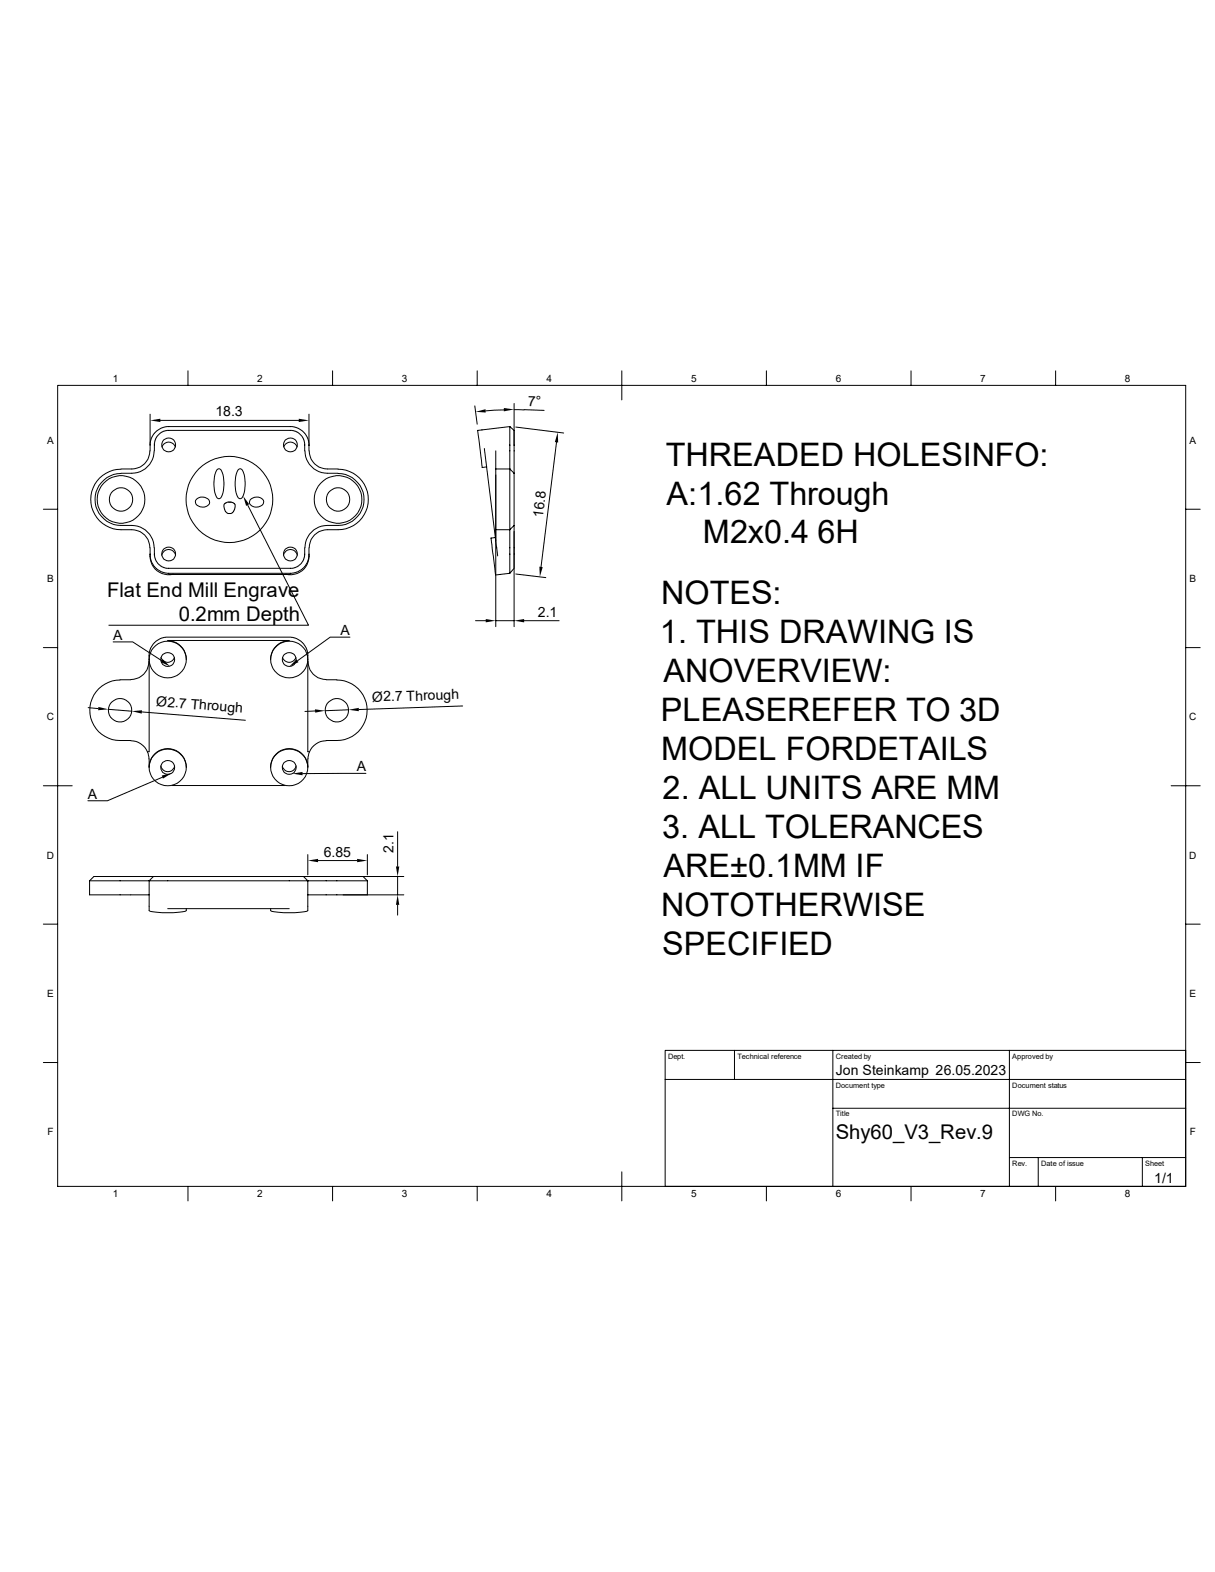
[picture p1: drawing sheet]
<svg xmlns="http://www.w3.org/2000/svg" width="216mm" height="279mm" viewBox="0 0 216 279" stroke-linecap="round" stroke-linejoin="round" font-family="sans-serif">
<g fill="none" stroke="#000" stroke-width=".18">
<path d="M10.2 68.5h200.5v142.4h-200.5zM26.7 73.6v6.5M26.7 79.1l.1-1.1 .5-.9 .6-.5 .8-.5 .9-.3h22.4l.9 .3 .8 .5 .5 .5 .5 .9 .2 1.1M28.5 74.7h24.6M28.8 79.4a1.25 1.25 0 0 1 1.2-.8 1.25 1.25 0 0 1 1.2 .8M33.4 65.9v2.6M50.4 79.4a1.25 1.25 0 0 1 1.2-.8 1.25 1.25 0 0 1 1.2 .8M54.9 73.6v6.5M59.1 65.9v2.6M84.4 72.1l.4 3.3M84.8 65.9v2.6M86.1 79.7l2 16.4"/>
<path d="M89.6 72.9l-3.3 .1M90.6 75.8v7.6M90.6 75.8l.8 .7v2.6M90.6 75.8l-5.7 .7 .8 6.6 .8-.1M91.4 71.7v12.4M91.4 72.8l1.7 .1M91.7 75.9l8.5 1.1M93.1 72.8l3.6 .1M98.9 78.6l-2.8 22.2M110.5 65.9v5.2M136.2 65.9v2.6M161.9 65.9v2.6"/>
<path d="M187.6 65.9v2.6M7.7 90.5h2.5M21.5 84.2a4.6 4.6 0 0 0-4.6 4.6 4.6 4.6 0 0 0 4.6 4.6 6.4 6.4 0 0 1 3.9 .5 4 4 0 0 1 2 3.5M21.5 83.4a5.4 5.4 0 0 0-5.4 5.4 5.4 5.4 0 0 0 5.4 5.3 5.2 5.2 0 0 1 3.8 .7 3 3 0 0 1 1.3 2.6M26.6 80.1a3.2 3.2 0 0 1-3.2 3.3h-1.9M26.7 98.6l.2 1.3 .5 .8 1.1 .9 1.2 .3h22.2l1.1-.3 1.2-.9 .5-.8 .2-1.3M26.7 97.4a4.2 4.2 0 0 0 1.2 4.1 3.6 3.6 0 0 0 2.9 .6M27.4 80.1a4 4 0 0 1-4 4h-1.9M27.4 97.4v1.3l.4 1.1 .8 .8 .9 .4h22.5l1-.4 .8-.8 .3-1.1v-1.3M27.4 80.1v-1.3l.4-1.1 .9-.9 1-.3h22.2l1 .3 .9 .9 .3 1.1v1.3M28.7 98.7a1.25 1.25 0 0 1 1.3-1 1.25 1.25 0 0 1 1.2 1M34.9 88.7a1.39 1.39 0 0 1 2.4 .6 1.38 1.38 0 0 1-1.3 .9 1.38 1.38 0 0 1-1.2-.8v-.5z"/>
<path d="M38.6 83.5a.46 .46 0 0 1 .4-.2 .46 .46 0 0 1 .4 .4 6.1 6.1 0 0 1-.2 4.8 .46 .46 0 0 1-.4 .1 .46 .46 0 0 1-.4-.3 6.1 6.1 0 0 1 .2-4.8zM39.9 89.5l.5-.3h.7l.6 .3v1l-.3 .6-.4 .2a1.14 1.14 0 0 1-1.2-1.4zM42.3 83.5a.46 .46 0 0 1 .5-.2 .46 .46 0 0 1 .3 .4 6.1 6.1 0 0 1-.1 4.8 .46 .46 0 0 1-.5 .1 .46 .46 0 0 1-.3-.3 6.1 6.1 0 0 1 .1-4.8zM44 89.8l10.8 21.3h-35.5M44.4 88.9a1.42 1.42 0 0 1 2.5 .3 1.39 1.39 0 0 1-1.2 .9 1.39 1.39 0 0 1-1.3-.6zM50.4 98.7a1.25 1.25 0 0 1 1.2-1 1.25 1.25 0 0 1 1.2 1M54.2 80.1a4 4 0 0 0 4 4h1.9M54.9 97.4a4.2 4.2 0 0 1-1.3 4.1 3.6 3.6 0 0 1-2.8 .6M54.9 80.1a3.2 3.2 0 0 0 3.3 3.3h1.9M60.1 83.4a5.4 5.4 0 0 1 5.3 5.4 5.4 5.4 0 0 1-5.3 5.3 5.2 5.2 0 0 0-3.8 .7 3 3 0 0 0-1.4 2.6M60.1 84.2a4.6 4.6 0 0 1 4.6 4.6 4.6 4.6 0 0 1-4.6 4.6 6.4 6.4 0 0 0-3.9 .5 4 4 0 0 0-2 3.5M88 95.5l-.8 .2 .9 6.5 2.5-.3"/>
<path d="M88.1 94.1v2l.3 2.7M88.1 80.1v3.3M88.1 84.4v27M90.6 83.4v18.5l.8-.9v-2.5M90.6 83.4h-2.5v10.7M90.6 83.4l.8 .7M91.4 84.1v9.3l-.8 .7h-2.5M91.4 93.4v4M91.4 94.4v17M210.7 90.5h2.6M7.7 115.1h2.5M20.1 114.1h3.5l5.1 3.3"/>
<path d="M26.5 117.6a3.2 3.2 0 0 1-3.3 3.2M28.6 116.9a1.25 1.25 0 0 0 1.2 .8 1.25 1.25 0 0 0 1.2-.8M29.8 113.8h21.6M29.8 113.9a3.3 3.3 0 0 1 3.3 3.3M30 102.1h21.6M50.2 116.9a1.25 1.25 0 0 0 1.2 .8 1.25 1.25 0 0 0 1.2-.8M51.4 113.9a3.3 3.3 0 0 0-3.3 3.3M54.7 117.6a3.2 3.2 0 0 0 3.3 3.2M62.2 113.2h-3.5l-5.8 4.2M84.5 110.3h1.8M88.1 110.3h3.3M91.7 102l5.3 .7"/>
<path d="M93.1 110.3h6.3M210.7 115.1h2.6M7.7 139.7h5.1M15.7 125.8l1.7 .1M19.3 126.1l4.1 .3M21.3 120.9a5.4 5.4 0 0 0-5.3 5.3 5.4 5.4 0 0 0 5.3 5.4h1.9M21.3 120.8h1.9M23.2 131.7a3.2 3.2 0 0 1 3.3 3.2M25.2 126.5l18.4 1.5M26.2 133.6h.3v-17.5l.3-.9 .6-1 1.1-.7 1-.3h22.2l1 .3 .8 .5 .9 1.1 .3 1v17.5h.2M26.5 134.9v1.5M26.5 136.3a3.3 3.3 0 0 1 3.3-3.2 3.3 3.3 0 0 1 3.3 3.3"/>
<path d="M28.6 136.1a1.25 1.25 0 0 0 1.2 1.1 1.25 1.25 0 0 0 1.2-1.1M28.9 138.1l-9.8 4.2h-3.5M30.6 139.6h20M50.2 136.1a1.25 1.25 0 0 0 1.2 1.1 1.25 1.25 0 0 0 1.2-1.1M54.7 134.9v1.5M54.7 136.3a3.3 3.3 0 0 0-3.3-3.2 3.3 3.3 0 0 0-3.3 3.3M56 126.4h-1.8M58 120.8h1.9M58 131.7a3.2 3.2 0 0 0-3.3 3.2M59.9 120.9a5.4 5.4 0 0 1 5.3 5.3 5.4 5.4 0 0 1-5.3 5.4h-1.9M61.9 126.2l-4.1 .1M65 137.5h-11.2"/>
<path d="M82.2 125.5l-18.4 .6M208.1 139.7h5.2M15.9 156.5h10.6M15.9 156.5v2.5h10.6M26.5 156.5v5.3a14.5 14.5 0 0 0 6.6 0v-.3M26.5 156.5h28.2M26.5 156.5h.1M27.3 155.8h-10.6l-.8 .7M27.3 155.8h26.6M27.3 155.8l-.8 .7M53.9 155.8l.8 .7h10.6M53.9 155.8h10.6l.8 .7"/>
<path d="M54.7 156.5v5.3a14.5 14.5 0 0 1-6.6 0v-.3M54.7 151.9v3.6M54.7 156.5h.1M56.5 153h7M61 155.8h10.8M61 159h10.8M65.3 156.5v2.5h-10.6M65.3 151.9v3.6M70.7 147.8v6.2M70.7 155.8v3.2M7.7 164.3h2.5M29.8 161.5h21.6"/>
<path d="M70.7 160.8v1.8M210.7 164.3h2.6M7.7 188.8h2.5M118.2 191.9h92.5M130.5 186.7v5.2M148 197h62.7M148 186.7v24.2M179.4 186.7v24.2M210.7 188.8h2.6M210.7 186.7h-92.5v24.2M33.4 210.9v2.5M59.1 210.9v2.5"/>
<path d="M84.8 210.9v2.5M110.5 208.3v5.1M136.2 210.9v2.5M161.9 210.9v2.5M179.4 205.7h31.3M184.5 205.7v5.2M187.6 210.9v2.5M203 205.7v5.2"/>
<circle cx="30" cy="79.1" r="1.22"/>
<circle cx="51.6" cy="79.1" r="1.22"/>
<circle cx="21.5" cy="88.8" r="4.2"/>
<circle cx="21.5" cy="88.8" r="2.06"/>
<circle cx="30" cy="98.5" r="1.22"/>
<circle cx="40.8" cy="88.8" r="7.7"/>
<circle cx="51.6" cy="98.5" r="1.22"/>
<circle cx="60.1" cy="88.8" r="4.2"/>
<circle cx="60.1" cy="88.8" r="2.06"/>
<circle cx="29.8" cy="117.2" r="3.3"/>
<circle cx="29.8" cy="117.2" r="1.23"/>
<circle cx="51.4" cy="117.2" r="3.3"/>
<circle cx="51.4" cy="117.2" r="1.23"/>
<circle cx="21.3" cy="126.3" r="2.06"/>
<circle cx="29.8" cy="136.4" r="3.3"/>
<circle cx="29.8" cy="136.4" r="1.23"/>
<circle cx="51.4" cy="136.4" r="3.3"/>
<circle cx="51.4" cy="136.4" r="1.23"/>
<circle cx="59.9" cy="126.2" r="2.06"/>
</g>
<g fill="#000">
<path d="M26.7 74.7l1.8-.3v.6zM53.1 74.4l1.8 .3-1.8 .3zM84.5 73.2l1.8-.5v.6zM89.5 72.5l1.9 .3-1.9 .3zM99.1 76.8l.1 1.9-.6-.1zM43.2 88.2l1.1 1.4-.6 .3zM28.9 117.2l1.3 1.2-1.6-.7zM51.4 118.5l1.3-1.3 .3 .5zM86.3 110l1.8 .3-1.8 .3zM91.4 110.3l1.7-.3v.6zM95.8 100.7l.6 .1-.5 1.7zM17.5 125.6l1.8 .5-1.9 .1z"/>
<path d="M23.4 126.4l1.8-.2v.6zM28.7 137.8l1.8-.4-1.5 1zM51.9 137.5l1.9-.3v.6zM56 126.1l1.8 .2-1.8 .4zM61.9 126.2l1.9-.4v.6zM54.7 153l1.8-.3v.5zM63.5 152.7l1.8 .3-1.8 .2zM70.4 154h.6l-.3 1.8zM70.7 159l.3 1.8h-.6z"/>
</g>
<g font-size="5.8">
<text x="118.3" y="82.8">THREADED HOLESINFO:</text>
<text x="118.4" y="89.7">A:1.62 Through</text>
<text x="124.9" y="96.6">M2x0.4 6H</text>
<text x="117.5" y="107.4">NOTES:</text>
<text x="117.3" y="114.3">1. THIS DRAWING IS</text>
<text x="117.9" y="121.2">ANOVERVIEW:</text>
<text x="117.4" y="128.2">PLEASEREFER TO 3D</text>
<text x="117.5" y="135.1">MODEL FORDETAILS</text>
<text x="117.7" y="142">2. ALL UNITS ARE MM</text>
<text x="117.6" y="149">3. ALL TOLERANCES</text>
<text x="117.9" y="155.8">ARE±0.1MM IF</text>
<text x="117.5" y="162.8">NOTOTHERWISE</text>
<text x="117.6" y="169.7">SPECIFIED</text>
</g>
<g font-size="3.6">
<text x="19" y="106.1">Flat End Mill Engrave</text>
<text x="31.8" y="110.4">0.2mm Depth</text>
<text x="148.5" y="202.4">Shy60_V3_Rev.9</text>
</g>
<g font-size="2.5">
<text x="38.3" y="74">18.3</text>
<text x="93.8" y="72.1" transform="rotate(2 93.8 72.1)">7°</text>
<text x="96.5" y="92.1" transform="rotate(-83 96.5 92.1)">16.8</text>
<text x="20.1" y="113.7">A</text>
<text x="60.5" y="112.9">A</text>
<text x="95.6" y="109.6">2.1</text>
<text x="27.7" y="125.5" transform="rotate(5 27.7 125.5)">Ø2.7 Through</text>
<text x="66.1" y="124.8" transform="rotate(-2 66.1 124.8)">Ø2.7 Through</text>
<text x="63.4" y="137.1">A</text>
<text x="15.6" y="141.9">A</text>
<text x="57.5" y="152.2">6.85</text>
<text x="69.9" y="151.6" transform="rotate(-90 69.9 151.6)">2.1</text>
<text x="148.5" y="191.1">Jon Steinkamp 26.05.2023</text>
<text x="205.1" y="210.2">1/1</text>
</g>
<g font-size="1.8">
<text x="20" y="67.9">1</text>
<text x="45.7" y="67.9">2</text>
<text x="71.4" y="67.9">3</text>
<text x="97.1" y="67.9">4</text>
<text x="122.8" y="67.8">5</text>
<text x="148.5" y="67.9">6</text>
<text x="174.2" y="67.9">7</text>
<text x="199.9" y="67.9">8</text>
<text x="8.4" y="78.9">A</text>
<text x="211.4" y="78.9">A</text>
<text x="8.4" y="103.5">B</text>
<text x="211.4" y="103.5">B</text>
<text x="8.3" y="128">C</text>
<text x="211.3" y="128">C</text>
<text x="8.3" y="152.6">D</text>
<text x="211.3" y="152.6">D</text>
<text x="8.4" y="177.2">E</text>
<text x="211.4" y="177.2">E</text>
<text x="8.4" y="201.8">F</text>
<text x="211.4" y="201.8">F</text>
<text x="20" y="212.8">1</text>
<text x="45.7" y="212.8">2</text>
<text x="71.4" y="212.8">3</text>
<text x="97.1" y="212.8">4</text>
<text x="122.8" y="212.8">5</text>
<text x="148.5" y="212.8">6</text>
<text x="174.2" y="212.8">7</text>
<text x="199.9" y="212.8">8</text>
</g>
<g font-size="1.3">
<text x="118.7" y="188.1">Dept.</text>
<text x="131" y="188.1">Technical reference</text>
<text x="148.5" y="188.1">Created by</text>
<text x="179.9" y="188.1">Approved by</text>
<text x="148.5" y="193.3">Document type</text>
<text x="179.9" y="193.3">Document status</text>
<text x="148.5" y="198.4">Title</text>
<text x="179.9" y="198.4">DWG No.</text>
<text x="179.9" y="207.2">Rev.</text>
<text x="185" y="207.2">Date of issue</text>
<text x="203.5" y="207.2">Sheet</text>
</g>
</svg>
